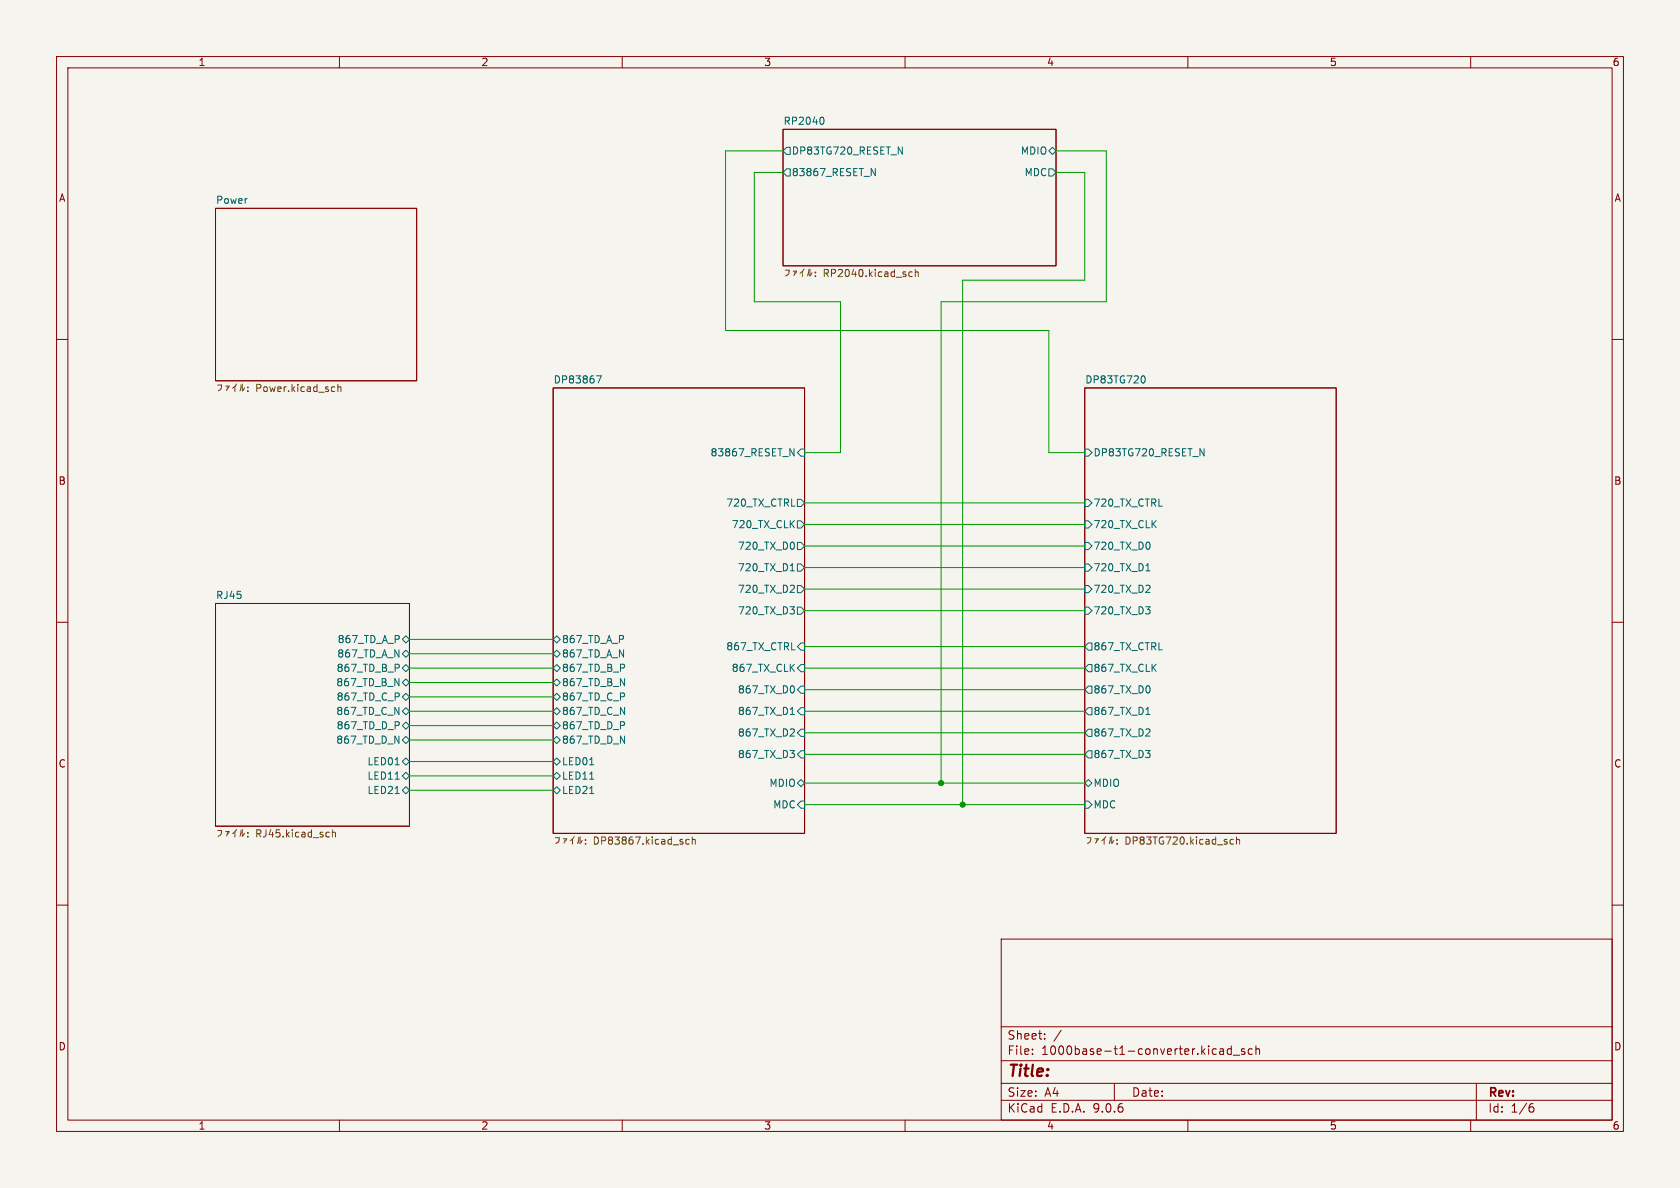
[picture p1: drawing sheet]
<svg xmlns="http://www.w3.org/2000/svg" width="297mm" height="210mm" viewBox="0 0 297 210" stroke-linecap="round" stroke-linejoin="round" font-family="sans-serif">
<path d="M0 0h297v210h-297z" fill="#f5f4ef" stroke="#f5f4ef" stroke-width=".18"/>
<g fill="none" stroke="#840000" stroke-width=".18">
<path d="M10 10h277v190h-277zM12 12h273v186h-273zM60 10v2M110 10v2M160 10v2M210 10v2M260 10v2M38.1 36.8h35.6v30.5h-35.6zM138.4 22.9h48.3v24.1h-48.3zM10 60h2M97.8 68.6h44.4v78.7h-44.4zM191.8 68.6h44.4v78.7h-44.4z"/>
<path d="M285 60h2M10 110h2M38.1 106.7h34.3v39.4h-34.3zM285 110h2M10 160h2M177 166h108v32h-108zM285 160h2M60 198v2M110 198v2M160 198v2M177 194.5h108M177 191.5h108"/>
<path d="M177 187.5h108M177 181.5h108M182.5 186.3v.1M182.5 185.5v.1M184.7 183.6v.1M184.7 182.8v.1M187.6 182.1l-1.3 2M197 191.5v3M210 198v2M215.7 185.5h.5l.1 .9M216.3 185.8h-.5a.29 .29 0 0 0-.2 .3 .29 .29 0 0 0 .2 .3l.5-.1M217.7 185.5l-.5-.1-.2 .3v.4l.1 .2h.6"/>
<path d="M217.7 184.9v1.5M218 186.5h1.2M220 185.5l-.3-.1-.2 .2v.2l.5 .2v.3h-.5M221.4 185.5l-.4-.1-.3 .3v.4l.1 .2h.6M222 185.5l.2-.1 .4 .1 .1 .9M222 184.9v1.5M260 198v2M261 191.5v6.5M270.6 195.7h.4l.2 .3-.1 .5-.5 .1M271 195.1l-.4 .1"/>
</g>
<g fill="none" stroke="#006464" stroke-width=".18">
<path d="M139.1 26h.6v1.3h-.6l-.7-.6zM139.1 29.8h.6v1.3h-.6l-.7-.6zM145.4 20.7a.79 .79 0 0 1 0 1.3M154 29.8l.7 1.3v-1.3M158.8 26l.7 1.2v-1.2M185.4 26.7l.7-.7 .6 .7-.6 .6zM185.4 29.8h.7l.6 .7-.6 .6h-.7zM105.4 66.4h.9l-.5 1.3M139.7 79.3l.7 1.3v-1.3M141.6 79.4h.6v1.2h-.6l-.6-.6zM191.8 79.4h.6l.6 .6-.6 .6h-.6zM202.2 66.4a.79 .79 0 0 1 0 1.3"/>
<path d="M212.1 79.3l.8 1.3v-1.3M140 99.8l.1-.2v1.3M140.3 96l.1 .3-.1 .7M141 88.3h.6l.6 .6-.6 .6h-.6zM141 95.9h.6l.6 .6-.6 .7h-.6zM141 99.7h.6l.6 .6-.6 .7h-.6zM141 92.1h.6l.6 .6-.6 .6h-.6zM191.8 92.1h.6l.6 .6-.6 .6h-.6zM191.8 88.3h.6l.6 .6-.6 .6h-.6zM191.8 95.9h.6l.6 .6-.6 .7h-.6zM191.8 99.7h.6l.6 .6-.6 .7h-.6zM202.8 99.8l.1-.2v1.3"/>
<path d="M203.2 96l.1 .3-.1 .7M70.5 117.5v.5M71.1 118.1l.7-.6 .6 .6-.6 .6zM71.1 113l.7-.6 .6 .6-.6 .7zM71.1 115.6l.7-.7 .6 .7-.6 .6zM97.8 118.1l.6-.6 .7 .6-.7 .6zM97.8 115.6l.6-.7 .7 .7-.7 .6zM97.8 113l.6-.6 .7 .6-.7 .7zM110.4 117.5v.5M139.7 107.3h.7l-.4 .4M139.7 100.9h.7M140.3 103.5l.1 .2v.3l-.7 .7h.7"/>
<path d="M140.3 107.8l.1 .2-.1 .5M141 107.3h.6l.6 .7-.6 .6h-.6zM141 103.5h.6l.6 .6-.6 .7h-.6zM141.6 113.7h.6v1.2h-.6l-.6-.6zM141.6 117.5h.6v1.2h-.6l-.6-.6zM191.8 103.5h.6l.6 .6-.6 .7h-.6zM191.8 107.3h.6l.6 .7-.6 .6h-.6zM192.4 117.5h.6v1.2h-.6l-.6-.6zM192.4 113.7h.6v1.2h-.6l-.6-.6zM202.5 107.3h.8l-.4 .4M202.6 100.9h.7M203.2 103.5l.1 .2-.1 .3-.7 .7h.8"/>
<path d="M203.2 107.8l.1 .2-.1 .5M69.9 135.2h.7M69.9 137.7h.7M71.1 120.7l.7-.7 .6 .7-.6 .6zM71.1 123.2l.7-.6 .6 .6-.6 .6zM71.1 125.7l.7-.6 .6 .6-.6 .7zM71.1 128.3l.7-.7 .6 .7-.6 .6zM71.1 134.6l.7-.6 .6 .6-.6 .7zM71.1 137.2l.7-.7 .6 .7-.6 .6zM71.1 139.7l.7-.6 .6 .6-.6 .6zM71.8 130.2l.6 .6-.6 .6-.7-.6zM97.8 130.8l.6-.6 .7 .6-.7 .6z"/>
<path d="M97.8 125.7l.6-.6 .7 .6-.7 .7zM97.8 120.7l.6-.7 .7 .7-.7 .6zM97.8 123.2l.6-.6 .7 .6-.7 .6zM97.8 128.3l.6-.7 .7 .7-.7 .6zM97.8 134.6l.6-.6 .7 .6-.7 .7zM97.8 137.2l.6-.7 .7 .7-.7 .6zM97.8 139.7l.6-.6 .7 .6-.7 .6zM104.2 135.2h.8M104.2 137.7h.8M139.7 132.7h.7l-.4 .4M139.7 126.3h.7M140 125.2l.1-.2v1.3"/>
<path d="M140.3 128.9l.1 .2v.3l-.7 .7h.7M140.3 121.4l.1 .3-.1 .7M140.3 133.2l.1 .2-.1 .5M141.6 128.9h.6v1.3h-.6l-.6-.7zM141.6 121.3h.6v1.3h-.6l-.6-.7zM141.6 125.1h.6v1.3h-.6l-.6-.7zM141.6 132.7h.6v1.3h-.6l-.6-.6zM141.6 137.8l.6 .6-.6 .7-.6-.7zM191.8 138.4l.6-.6 .6 .6-.6 .7zM192.4 121.3h.6v1.3h-.6l-.6-.7zM192.4 128.9h.6v1.3h-.6l-.6-.7zM192.4 125.1h.6v1.3h-.6l-.6-.7z"/>
<path d="M192.4 132.7h.6v1.3h-.6l-.6-.6zM202.5 132.7h.8l-.4 .4M202.6 126.3h.7M202.8 125.2l.1-.2v1.3M203.2 121.4l.1 .3-.1 .7M203.2 128.9l.1 .2-.1 .3-.7 .7h.8M203.2 133.2l.1 .2-.1 .5M69.9 140.3h.7M104.2 140.3h.8M141.6 141.6h.6v1.3h-.6l-.6-.7zM191.8 141.6h.6l.6 .6-.6 .7h-.6z"/>
</g>
<g fill="none" stroke="#725600" stroke-width=".18">
<path d="M138.8 47.7h.7a.82 .82 0 0 1-.6 1.1M140.2 47.9h.6l-.2 .4M140.5 48.1l-.2 .6M141.9 48v.9M141.9 48l-.5 .3M142.2 47.6l-.3 .4M142.9 47.7l-.1 1.1M143.2 47.6v1.2l.3-.6M144.2 48.8v.1M144.2 48.1v.1M160.7 48.8l.2 .1 .4-.1M161.3 48.1h-.4l-.2 .1"/>
<path d="M161.8 48.2l.2-.1h.3l.1 .8M161.8 47.6v1.3M38.5 68.1h.7a.82 .82 0 0 1-.6 1M39.9 68.2h.6l-.2 .4M40.2 68.4l-.2 .6M41.5 68.3v.9M41.5 68.3l-.4 .3M41.8 67.9l-.3 .4M42.6 68l-.2 1.1M42.9 67.9v1.2l.3-.5M43.8 68.4v.2M43.8 69.1v.1"/>
<path d="M59.1 68.4h.1M59.2 69.2h-.1M59.7 67.9v1.3M59.7 68.5l.2-.1h.3l.1 .8M38.5 146.8h.7a.82 .82 0 0 1-.6 1M39.9 147h.6l-.2 .4M40.2 147.2l-.2 .6M41.5 147v1M41.5 147l-.4 .4M41.8 146.6l-.3 .4M42.6 146.7l-.2 1.1M42.9 146.6v1.2l.3-.5"/>
<path d="M43.8 147.8v.2M43.8 147.2v.1M58.1 147.1l.1 .1M58.2 147.9l-.1 .1M58.8 146.7v1.3M58.8 147.2l.1-.1 .3 .1 .1 .8M98.2 148.1h.7a.82 .82 0 0 1-.6 1M99.6 148.3h.6l-.2 .3M99.9 148.4l-.2 .6M101.2 148.3v.9M101.2 148.3l-.4 .3M101.5 147.9l-.3 .4"/>
<path d="M102.3 148l-.2 1.1M102.5 147.9v1.2l.4-.5M103.5 149.1v.1M103.5 148.4v.2M121.8 148.4h-.3l-.3 .2 .2 .6h.4M122.4 148.5l.2-.1h.3v.8M122.4 148v1.2M192.2 148.1h.6a.82 .82 0 0 1-.6 1M193.6 148.3h.6l-.2 .3M193.9 148.4l-.2 .6M195.2 148.3v.9M195.2 148.3l-.4 .3"/>
<path d="M195.5 147.9l-.3 .4M196.3 148l-.2 1.1M196.5 147.9v1.2l.4-.5M197.5 149.1v.1M197.5 148.4v.2M217.5 149.1l.2 .1h.4M218.1 148.4h-.4l-.2 .1M218.6 148.5l.2-.1h.3v.8M218.6 148v1.2"/>
</g>
<g fill="none" stroke="#009600" stroke-width=".18">
<path d="M138.4 30.5h-5.1v22.8h15.3v26.7h-6.4M138.4 26.7h-10.1v31.7h57.1v21.6h6.4M186.7 26.7h8.9v26.6h-29.2v85.1M186.7 30.5h5.1v19h-21.6v92.7M142.2 88.9h49.6M142.2 96.5h49.6M142.2 92.7h49.6M72.4 118.1h25.4M72.4 115.6h25.4M72.4 113h25.4M142.2 114.3h49.6M142.2 104.1h49.6"/>
<path d="M142.2 118.1h49.6M142.2 108h49.6M142.2 100.3h49.6M72.4 134.6h25.4M72.4 125.7h25.4M72.4 128.3h25.4M72.4 123.2h25.4M72.4 120.7h25.4M72.4 130.8h25.4M72.4 137.2h25.4M72.4 139.7h25.4M142.2 138.4h49.6"/>
<path d="M142.2 125.7h49.6M142.2 121.9h49.6M142.2 129.5h49.6M142.2 133.4h49.6M142.2 142.2h49.6"/>
</g>
<g fill="#009600" stroke="#009600" stroke-width=".18">
<circle cx="166.4" cy="138.4" r=".46"/>
<circle cx="170.2" cy="142.2" r=".46"/>
</g>
<text font-size="2.8" fill="#840000" x="178" y="190.9">Title:</text>
<g font-size="2.1" fill="#840000">
<text x="178" y="184">Sheet:</text>
<text x="178" y="186.7">File:</text>
<text x="184.1" y="186.7">1000base-t1-converter.kicad_sch</text>
<text x="178" y="196.9">KiCad</text>
<text x="178" y="194.1">Size:</text>
<text x="184.7" y="194.1">A4</text>
<text x="185.7" y="196.9">E.D.A.</text>
<text x="193.3" y="196.9">9.0.6</text>
<text x="200" y="194.1">Date:</text>
<text x="263" y="194.3">Rev:</text>
<text x="263" y="196.9">Id:</text>
<text x="267.1" y="196.9">1/6</text>
</g>
<g font-size="1.8" fill="#840000">
<text x="35" y="11.9">1</text>
<text x="85" y="11.9">2</text>
<text x="135" y="11.9">3</text>
<text x="185" y="11.9">4</text>
<text x="235" y="11.9">5</text>
<text x="285" y="11.9">6</text>
<text x="10.3" y="35.9">A</text>
<text x="285.3" y="35.9">A</text>
<text x="10.3" y="85.9">B</text>
<text x="285.3" y="85.9">B</text>
<text x="10.3" y="135.9">C</text>
<text x="285.3" y="135.9">C</text>
<text x="10.3" y="185.9">D</text>
<text x="285.3" y="185.9">D</text>
<text x="35" y="199.9">1</text>
<text x="85" y="199.9">2</text>
<text x="135" y="199.9">3</text>
<text x="185" y="199.9">4</text>
<text x="235" y="199.9">5</text>
<text x="285" y="199.9">6</text>
</g>
<g font-size="1.8" fill="#006464">
<text x="138.4" y="22.1">RP2040</text>
<text x="139.9" y="27.5">DP83TG720_RESET_N</text>
<text x="180.4" y="27.5">MDIO</text>
<text x="139.9" y="31.3">83867_RESET_N</text>
<text x="181" y="31.3">MDC</text>
<text x="38.1" y="36.1">Power</text>
<text x="97.8" y="67.9">DP83867</text>
<text x="191.8" y="67.9">DP83TG720</text>
<text x="125.5" y="80.9">83867_RESET_N</text>
<text x="193.2" y="80.9">DP83TG720_RESET_N</text>
<text x="128.3" y="89.8">720_TX_CTRL</text>
<text x="193.2" y="89.8">720_TX_CTRL</text>
<text x="129.3" y="93.6">720_TX_CLK</text>
<text x="193.2" y="93.6">720_TX_CLK</text>
<text x="130.4" y="97.4">720_TX_D0</text>
<text x="130.4" y="101.2">720_TX_D1</text>
<text x="193.2" y="97.4">720_TX_D0</text>
<text x="193.2" y="101.2">720_TX_D1</text>
<text x="38.1" y="106">RJ45</text>
<text x="130.4" y="105">720_TX_D2</text>
<text x="193.2" y="105">720_TX_D2</text>
<text x="59.6" y="113.9">867_TD_A_P</text>
<text x="99.3" y="113.9">867_TD_A_P</text>
<text x="130.4" y="108.8">720_TX_D3</text>
<text x="193.2" y="108.8">720_TX_D3</text>
<text x="59.4" y="119">867_TD_B_P</text>
<text x="59.5" y="116.4">867_TD_A_N</text>
<text x="99.3" y="119">867_TD_B_P</text>
<text x="99.3" y="116.4">867_TD_A_N</text>
<text x="128.3" y="115.2">867_TX_CTRL</text>
<text x="129.3" y="119">867_TX_CLK</text>
<text x="193.2" y="119">867_TX_CLK</text>
<text x="193.2" y="115.2">867_TX_CTRL</text>
<text x="59.4" y="121.5">867_TD_B_N</text>
<text x="59.4" y="124.1">867_TD_C_P</text>
<text x="99.3" y="121.5">867_TD_B_N</text>
<text x="99.3" y="124.1">867_TD_C_P</text>
<text x="130.4" y="122.8">867_TX_D0</text>
<text x="193.2" y="122.8">867_TX_D0</text>
<text x="59.4" y="126.6">867_TD_C_N</text>
<text x="59.4" y="131.7">867_TD_D_N</text>
<text x="59.4" y="129.1">867_TD_D_P</text>
<text x="99.3" y="131.7">867_TD_D_N</text>
<text x="99.3" y="126.6">867_TD_C_N</text>
<text x="99.3" y="129.1">867_TD_D_P</text>
<text x="130.4" y="130.4">867_TX_D2</text>
<text x="130.4" y="126.6">867_TX_D1</text>
<text x="193.2" y="130.4">867_TX_D2</text>
<text x="193.2" y="126.6">867_TX_D1</text>
<text x="64.9" y="135.5">LED01</text>
<text x="99.3" y="135.5">LED01</text>
<text x="130.4" y="134.2">867_TX_D3</text>
<text x="193.2" y="134.2">867_TX_D3</text>
<text x="64.9" y="138">LED11</text>
<text x="64.9" y="140.6">LED21</text>
<text x="99.3" y="138">LED11</text>
<text x="99.3" y="140.6">LED21</text>
<text x="135.9" y="139.3">MDIO</text>
<text x="136.6" y="143.1">MDC</text>
<text x="193.2" y="139.3">MDIO</text>
<text x="193.2" y="143.1">MDC</text>
</g>
<g font-size="1.8" fill="#725600">
<text x="145.5" y="49.3">RP2040.kicad_sch</text>
<text x="45.2" y="69.6">Power.kicad_sch</text>
<text x="45.2" y="148.4">RJ45.kicad_sch</text>
<text x="104.9" y="149.6">DP83867.kicad_sch</text>
<text x="198.9" y="149.6">DP83TG720.kicad_sch</text>
</g>
</svg>
